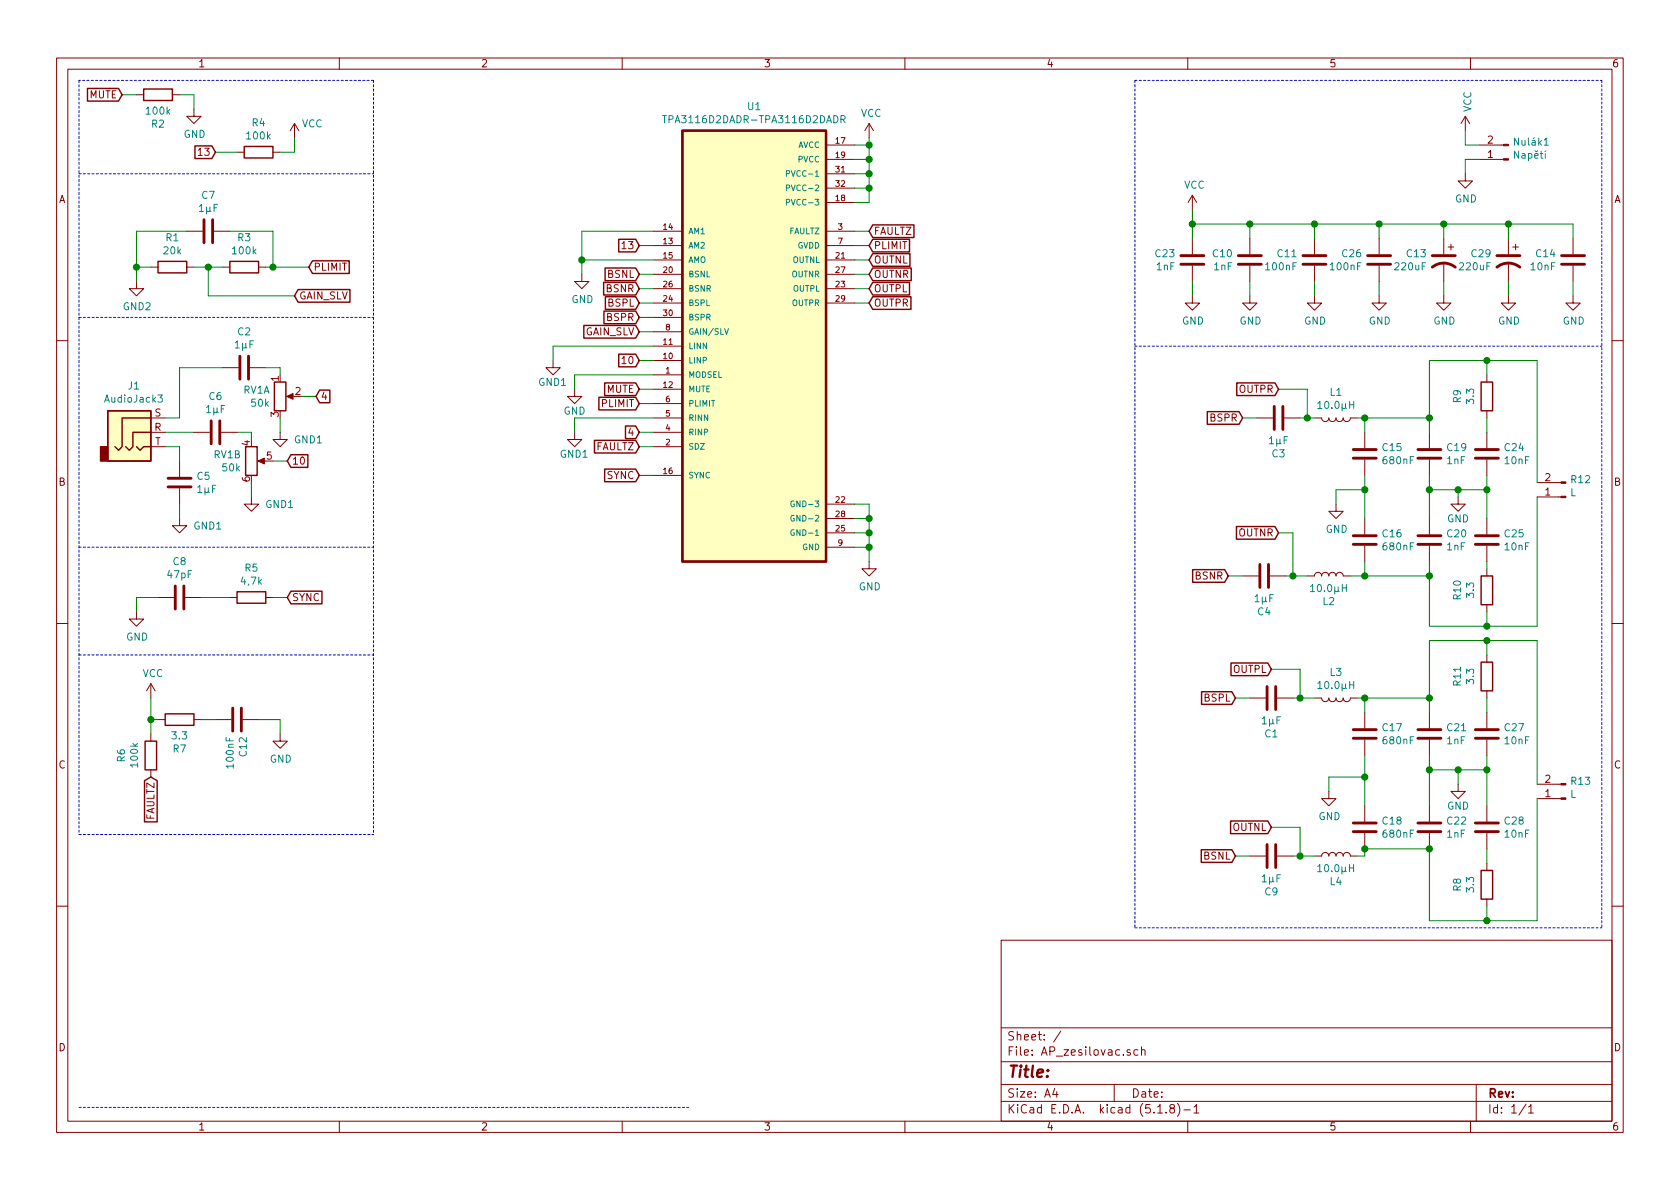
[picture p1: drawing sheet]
EESchema Schematic File Version 4
EELAYER 30 0
EELAYER END
$Descr A4 11693 8268
encoding utf-8
Sheet 1 1
Title ""
Date ""
Rev ""
Comp ""
Comment1 ""
Comment2 ""
Comment3 ""
Comment4 ""
$EndDescr
$Comp
L power:GND #PWR04
U 1 1
P 4000 2700
F 0 "#PWR04" H 4000 2450 50  0001 C CNN
F 1 "GND" H 4000 2550 50  0000 C CNN
F 2 "" H 4000 2700 50  0001 C CNN
F 3 "" H 4000 2700 50  0001 C CNN
	1    4000 2700
	1    0    0    -1  
$EndComp
$Comp
L Device:C C5
U 1 1
P 1250 3350
F 0 "C5" H 1365 3396 50  0000 L CNN
F 1 "1μF" H 1365 3305 50  0000 L CNN
F 2 "Capacitor_SMD:C_0603_1608Metric" H 1288 3200 50  0001 C CNN
F 3 "~" H 1250 3350 50  0001 C CNN
	1    1250 3350
	1    0    0    -1  
$EndComp
$Comp
L Device:C C2
U 1 1
P 1700 2550
F 0 "C2" V 1448 2550 50  0000 C CNN
F 1 "1μF" V 1539 2550 50  0000 C CNN
F 2 "Capacitor_SMD:C_0603_1608Metric" H 1738 2400 50  0001 C CNN
F 3 "~" H 1700 2550 50  0001 C CNN
	1    1700 2550
	0    1    1    0   
$EndComp
$Comp
L Device:C C6
U 1 1
P 1500 3000
F 0 "C6" V 1248 3000 50  0000 C CNN
F 1 "1μF" V 1339 3000 50  0000 C CNN
F 2 "Capacitor_SMD:C_0603_1608Metric" H 1538 2850 50  0001 C CNN
F 3 "~" H 1500 3000 50  0001 C CNN
	1    1500 3000
	0    1    1    0   
$EndComp
$Comp
L Device:R R6
U 1 1
P 1050 5250
F 0 "R6" V 843 5250 50  0000 C CNN
F 1 "100k" V 934 5250 50  0000 C CNN
F 2 "Resistor_SMD:R_0603_1608Metric" V 980 5250 50  0001 C CNN
F 3 "~" H 1050 5250 50  0001 C CNN
	1    1050 5250
	1    0    0    -1  
$EndComp
$Comp
L Device:R R7
U 1 1
P 1250 5000
F 0 "R7" V 1043 5000 50  0000 C CNN
F 1 "3.3" V 1134 5000 50  0000 C CNN
F 2 "Resistor_SMD:R_0603_1608Metric" V 1180 5000 50  0001 C CNN
F 3 "~" H 1250 5000 50  0001 C CNN
	1    1250 5000
	0    -1   -1   0   
$EndComp
$Comp
L Device:C C12
U 1 1
P 1650 5000
F 0 "C12" H 1765 5046 50  0000 L CNN
F 1 "100nF" H 1765 4955 50  0000 L CNN
F 2 "Capacitor_SMD:C_0603_1608Metric" H 1688 4850 50  0001 C CNN
F 3 "~" H 1650 5000 50  0001 C CNN
	1    1650 5000
	0    1    1    0   
$EndComp
$Comp
L power:GND #PWR010
U 1 1
P 1950 5100
F 0 "#PWR010" H 1950 4850 50  0001 C CNN
F 1 "GND" H 1955 4927 50  0000 C CNN
F 2 "" H 1950 5100 50  0001 C CNN
F 3 "" H 1950 5100 50  0001 C CNN
	1    1950 5100
	1    0    0    -1  
$EndComp
Wire Wire Line
	1050 5100 1050 5000
Wire Wire Line
	1050 5000 1100 5000
Wire Wire Line
	1400 5000 1500 5000
$Comp
L Device:C C14
U 1 1
P 10950 1800
F 0 "C14" H 11065 1846 50  0000 L CNN
F 1 "10nF" H 11065 1755 50  0000 L CNN
F 2 "Capacitor_SMD:C_0603_1608Metric" H 10988 1650 50  0001 C CNN
F 3 "~" H 10950 1800 50  0001 C CNN
	1    10950 1800
	-1   0    0    -1  
$EndComp
$Comp
L Connector:Conn_01x02_Male Nulák1
U 1 1
P 10500 1100
F 0 "Nulák1" H 10472 982 50  0000 R CNN
F 1 "Napětí" H 10472 1073 50  0000 R CNN
F 2 "Connector_TE-Connectivity:TE_826576-2_1x02_P3.96mm_Vertical" H 10500 1100 50  0001 C CNN
F 3 "~" H 10500 1100 50  0001 C CNN
	1    10500 1100
	-1   0    0    1   
$EndComp
Wire Wire Line
	1050 5000 1050 4850
Connection ~ 1050 5000
$Comp
L power:GND #PWR012
U 1 1
P 10200 1200
F 0 "#PWR012" H 10200 950 50  0001 C CNN
F 1 "GND" H 10205 1027 50  0000 C CNN
F 2 "" H 10200 1200 50  0001 C CNN
F 3 "" H 10200 1200 50  0001 C CNN
	1    10200 1200
	1    0    0    -1  
$EndComp
$Comp
L Device:C C23
U 1 1
P 8300 1800
F 0 "C23" H 8415 1846 50  0000 L CNN
F 1 "1nF" H 8415 1755 50  0000 L CNN
F 2 "Capacitor_SMD:C_0603_1608Metric" H 8338 1650 50  0001 C CNN
F 3 "~" H 8300 1800 50  0001 C CNN
	1    8300 1800
	-1   0    0    -1  
$EndComp
$Comp
L Device:C C26
U 1 1
P 9600 1800
F 0 "C26" H 9715 1846 50  0000 L CNN
F 1 "100nF" H 9715 1755 50  0000 L CNN
F 2 "Capacitor_SMD:C_0603_1608Metric" H 9638 1650 50  0001 C CNN
F 3 "~" H 9600 1800 50  0001 C CNN
	1    9600 1800
	-1   0    0    -1  
$EndComp
$Comp
L power:GND #PWR016
U 1 1
P 8300 2050
F 0 "#PWR016" H 8300 1800 50  0001 C CNN
F 1 "GND" H 8305 1877 50  0000 C CNN
F 2 "" H 8300 2050 50  0001 C CNN
F 3 "" H 8300 2050 50  0001 C CNN
	1    8300 2050
	1    0    0    -1  
$EndComp
$Comp
L power:GND #PWR018
U 1 1
P 9600 2050
F 0 "#PWR018" H 9600 1800 50  0001 C CNN
F 1 "GND" H 9605 1877 50  0000 C CNN
F 2 "" H 9600 2050 50  0001 C CNN
F 3 "" H 9600 2050 50  0001 C CNN
	1    9600 2050
	1    0    0    -1  
$EndComp
$Comp
L power:GND #PWR019
U 1 1
P 10500 2050
F 0 "#PWR019" H 10500 1800 50  0001 C CNN
F 1 "GND" H 10505 1877 50  0000 C CNN
F 2 "" H 10500 2050 50  0001 C CNN
F 3 "" H 10500 2050 50  0001 C CNN
	1    10500 2050
	1    0    0    -1  
$EndComp
Wire Wire Line
	8300 1950 8300 2050
Wire Wire Line
	9600 1950 9600 2050
Wire Wire Line
	10500 1950 10500 2050
$Comp
L Device:C C10
U 1 1
P 8700 1800
F 0 "C10" H 8815 1846 50  0000 L CNN
F 1 "1nF" H 8815 1755 50  0000 L CNN
F 2 "Capacitor_SMD:C_0603_1608Metric" H 8738 1650 50  0001 C CNN
F 3 "~" H 8700 1800 50  0001 C CNN
	1    8700 1800
	-1   0    0    -1  
$EndComp
$Comp
L Device:C C11
U 1 1
P 9150 1800
F 0 "C11" H 9265 1846 50  0000 L CNN
F 1 "100nF" H 9265 1755 50  0000 L CNN
F 2 "Capacitor_SMD:C_0603_1608Metric" H 9188 1650 50  0001 C CNN
F 3 "~" H 9150 1800 50  0001 C CNN
	1    9150 1800
	-1   0    0    -1  
$EndComp
$Comp
L power:GND #PWR08
U 1 1
P 10050 2050
F 0 "#PWR08" H 10050 1800 50  0001 C CNN
F 1 "GND" H 10055 1877 50  0000 C CNN
F 2 "" H 10050 2050 50  0001 C CNN
F 3 "" H 10050 2050 50  0001 C CNN
	1    10050 2050
	1    0    0    -1  
$EndComp
$Comp
L power:GND #PWR09
U 1 1
P 9150 2050
F 0 "#PWR09" H 9150 1800 50  0001 C CNN
F 1 "GND" H 9155 1877 50  0000 C CNN
F 2 "" H 9150 2050 50  0001 C CNN
F 3 "" H 9150 2050 50  0001 C CNN
	1    9150 2050
	1    0    0    -1  
$EndComp
$Comp
L power:GND #PWR011
U 1 1
P 8700 2050
F 0 "#PWR011" H 8700 1800 50  0001 C CNN
F 1 "GND" H 8705 1877 50  0000 C CNN
F 2 "" H 8700 2050 50  0001 C CNN
F 3 "" H 8700 2050 50  0001 C CNN
	1    8700 2050
	1    0    0    -1  
$EndComp
Wire Wire Line
	10050 1950 10050 2050
Wire Wire Line
	9150 1950 9150 2050
Wire Wire Line
	8700 1950 8700 2050
$Comp
L Device:R R4
U 1 1
P 1800 1050
F 0 "R4" V 1593 1050 50  0000 C CNN
F 1 "100k" V 1684 1050 50  0000 C CNN
F 2 "Resistor_SMD:R_0603_1608Metric" V 1730 1050 50  0001 C CNN
F 3 "~" H 1800 1050 50  0001 C CNN
	1    1800 1050
	0    -1   1    0   
$EndComp
$Comp
L Device:R R2
U 1 1
P 1100 650
F 0 "R2" V 893 650 50  0000 C CNN
F 1 "100k" V 984 650 50  0000 C CNN
F 2 "Resistor_SMD:R_0603_1608Metric" V 1030 650 50  0001 C CNN
F 3 "~" H 1100 650 50  0001 C CNN
	1    1100 650 
	0    1    -1   0   
$EndComp
Wire Wire Line
	1650 1050 1500 1050
$Comp
L power:GND #PWR03
U 1 1
P 1350 750
F 0 "#PWR03" H 1350 500 50  0001 C CNN
F 1 "GND" H 1355 577 50  0000 C CNN
F 2 "" H 1350 750 50  0001 C CNN
F 3 "" H 1350 750 50  0001 C CNN
	1    1350 750 
	1    0    0    -1  
$EndComp
$Comp
L Device:R R5
U 1 1
P 1750 4150
F 0 "R5" V 1543 4150 50  0000 C CNN
F 1 "4,7k" V 1634 4150 50  0000 C CNN
F 2 "Resistor_SMD:R_0603_1608Metric" V 1680 4150 50  0001 C CNN
F 3 "~" H 1750 4150 50  0001 C CNN
	1    1750 4150
	0    1    1    0   
$EndComp
$Comp
L Device:C C8
U 1 1
P 1250 4150
F 0 "C8" V 998 4150 50  0000 C CNN
F 1 "47pF" V 1089 4150 50  0000 C CNN
F 2 "Capacitor_SMD:C_0603_1608Metric" H 1288 4000 50  0001 C CNN
F 3 "~" H 1250 4150 50  0001 C CNN
	1    1250 4150
	0    1    1    0   
$EndComp
Wire Wire Line
	2000 4150 1900 4150
Wire Wire Line
	1400 4150 1600 4150
$Comp
L power:GND #PWR02
U 1 1
P 950 4250
F 0 "#PWR02" H 950 4000 50  0001 C CNN
F 1 "GND" H 955 4077 50  0000 C CNN
F 2 "" H 950 4250 50  0001 C CNN
F 3 "" H 950 4250 50  0001 C CNN
	1    950  4250
	1    0    0    -1  
$EndComp
$Comp
L Device:L L3
U 1 1
P 9300 4850
F 0 "L3" V 9119 4850 50  0000 C CNN
F 1 "10.0μH" V 9210 4850 50  0000 C CNN
F 2 "Inductor_SMD:L_Bourns-SRU1028_10.0x10.0mm" H 9300 4850 50  0001 C CNN
F 3 "~" H 9300 4850 50  0001 C CNN
	1    9300 4850
	0    1    1    0   
$EndComp
$Comp
L Device:L L4
U 1 1
P 9300 5950
F 0 "L4" V 9119 5950 50  0000 C CNN
F 1 "10.0μH" V 9210 5950 50  0000 C CNN
F 2 "Inductor_SMD:L_Bourns-SRU1028_10.0x10.0mm" H 9300 5950 50  0001 C CNN
F 3 "~" H 9300 5950 50  0001 C CNN
	1    9300 5950
	0    -1   -1   0   
$EndComp
$Comp
L Device:C C17
U 1 1
P 9500 5100
F 0 "C17" H 9615 5146 50  0000 L CNN
F 1 "680nF" H 9615 5055 50  0000 L CNN
F 2 "Capacitor_SMD:C_0603_1608Metric" H 9538 4950 50  0001 C CNN
F 3 "~" H 9500 5100 50  0001 C CNN
	1    9500 5100
	1    0    0    -1  
$EndComp
$Comp
L Device:C C18
U 1 1
P 9500 5750
F 0 "C18" H 9615 5796 50  0000 L CNN
F 1 "680nF" H 9615 5705 50  0000 L CNN
F 2 "Capacitor_SMD:C_0603_1608Metric" H 9538 5600 50  0001 C CNN
F 3 "~" H 9500 5750 50  0001 C CNN
	1    9500 5750
	1    0    0    -1  
$EndComp
$Comp
L Device:C C21
U 1 1
P 9950 5100
F 0 "C21" H 10065 5146 50  0000 L CNN
F 1 "1nF" H 10065 5055 50  0000 L CNN
F 2 "Capacitor_SMD:C_0603_1608Metric" H 9988 4950 50  0001 C CNN
F 3 "~" H 9950 5100 50  0001 C CNN
	1    9950 5100
	1    0    0    -1  
$EndComp
$Comp
L Device:C C22
U 1 1
P 9950 5750
F 0 "C22" H 10065 5796 50  0000 L CNN
F 1 "1nF" H 10065 5705 50  0000 L CNN
F 2 "Capacitor_SMD:C_0603_1608Metric" H 9988 5600 50  0001 C CNN
F 3 "~" H 9950 5750 50  0001 C CNN
	1    9950 5750
	1    0    0    -1  
$EndComp
$Comp
L power:GND #PWR017
U 1 1
P 10150 5450
F 0 "#PWR017" H 10150 5200 50  0001 C CNN
F 1 "GND" H 10150 5300 50  0000 C CNN
F 2 "" H 10150 5450 50  0001 C CNN
F 3 "" H 10150 5450 50  0001 C CNN
	1    10150 5450
	1    0    0    -1  
$EndComp
$Comp
L power:GND #PWR014
U 1 1
P 9250 5500
F 0 "#PWR014" H 9250 5250 50  0001 C CNN
F 1 "GND" H 9255 5327 50  0000 C CNN
F 2 "" H 9250 5500 50  0001 C CNN
F 3 "" H 9250 5500 50  0001 C CNN
	1    9250 5500
	1    0    0    -1  
$EndComp
$Comp
L Device:R R11
U 1 1
P 10350 4700
F 0 "R11" V 10143 4700 50  0000 C CNN
F 1 "3.3" V 10234 4700 50  0000 C CNN
F 2 "Resistor_SMD:R_0603_1608Metric" V 10280 4700 50  0001 C CNN
F 3 "~" H 10350 4700 50  0001 C CNN
	1    10350 4700
	1    0    0    -1  
$EndComp
$Comp
L Device:C C27
U 1 1
P 10350 5100
F 0 "C27" H 10465 5146 50  0000 L CNN
F 1 "10nF" H 10465 5055 50  0000 L CNN
F 2 "Capacitor_SMD:C_0603_1608Metric" H 10388 4950 50  0001 C CNN
F 3 "~" H 10350 5100 50  0001 C CNN
	1    10350 5100
	1    0    0    -1  
$EndComp
$Comp
L Device:C C28
U 1 1
P 10350 5750
F 0 "C28" H 10465 5796 50  0000 L CNN
F 1 "10nF" H 10465 5705 50  0000 L CNN
F 2 "Capacitor_SMD:C_0603_1608Metric" H 10388 5600 50  0001 C CNN
F 3 "~" H 10350 5750 50  0001 C CNN
	1    10350 5750
	1    0    0    -1  
$EndComp
$Comp
L Device:R R8
U 1 1
P 10350 6150
F 0 "R8" V 10143 6150 50  0000 C CNN
F 1 "3.3" V 10234 6150 50  0000 C CNN
F 2 "Resistor_SMD:R_0603_1608Metric" V 10280 6150 50  0001 C CNN
F 3 "~" H 10350 6150 50  0001 C CNN
	1    10350 6150
	1    0    0    -1  
$EndComp
Wire Wire Line
	9500 5900 9500 5950
Wire Wire Line
	9500 5950 9450 5950
Connection ~ 9500 5900
$Comp
L Connector:Conn_01x02_Male R13
U 1 1
P 10900 5550
F 0 "R13" H 10872 5432 50  0000 R CNN
F 1 "L" H 10872 5523 50  0000 R CNN
F 2 "Connector_TE-Connectivity:TE_826576-2_1x02_P3.96mm_Vertical" H 10900 5550 50  0001 C CNN
F 3 "~" H 10900 5550 50  0001 C CNN
	1    10900 5550
	-1   0    0    1   
$EndComp
$Comp
L Device:C C1
U 1 1
P 8850 4850
F 0 "C1" V 8598 4850 50  0000 C CNN
F 1 "1μF" V 8689 4850 50  0000 C CNN
F 2 "Capacitor_SMD:C_0603_1608Metric" H 8888 4700 50  0001 C CNN
F 3 "~" H 8850 4850 50  0001 C CNN
	1    8850 4850
	0    -1   -1   0   
$EndComp
$Comp
L Device:C C4
U 1 1
P 8800 4000
F 0 "C4" V 8548 4000 50  0000 C CNN
F 1 "1μF" V 8639 4000 50  0000 C CNN
F 2 "Capacitor_SMD:C_0603_1608Metric" H 8838 3850 50  0001 C CNN
F 3 "~" H 8800 4000 50  0001 C CNN
	1    8800 4000
	0    -1   -1   0   
$EndComp
$Comp
L Device:C C3
U 1 1
P 8900 2900
F 0 "C3" V 8648 2900 50  0000 C CNN
F 1 "1μF" V 8739 2900 50  0000 C CNN
F 2 "Capacitor_SMD:C_0603_1608Metric" H 8938 2750 50  0001 C CNN
F 3 "~" H 8900 2900 50  0001 C CNN
	1    8900 2900
	0    -1   -1   0   
$EndComp
$Comp
L Connector:AudioJack3 J1
U 1 1
P 950 3000
F 0 "J1" H 932 3325 50  0000 C CNN
F 1 "AudioJack3" H 932 3234 50  0000 C CNN
F 2 "Connector_Audio:Jack_3.5mm_Ledino_KB3SPRS_Horizontal" H 950 3000 50  0001 C CNN
F 3 "~" H 950 3000 50  0001 C CNN
	1    950  3000
	1    0    0    -1  
$EndComp
Text GLabel 6050 2000 2    50   Input ~ 0
OUTPL
Text GLabel 6050 1800 2    50   Input ~ 0
OUTNL
$Comp
L Device:C C25
U 1 1
P 10350 3750
F 0 "C25" H 10465 3796 50  0000 L CNN
F 1 "10nF" H 10465 3705 50  0000 L CNN
F 2 "Capacitor_SMD:C_0603_1608Metric" H 10388 3600 50  0001 C CNN
F 3 "~" H 10350 3750 50  0001 C CNN
	1    10350 3750
	1    0    0    -1  
$EndComp
$Comp
L Device:R R10
U 1 1
P 10350 4100
F 0 "R10" V 10143 4100 50  0000 C CNN
F 1 "3.3" V 10234 4100 50  0000 C CNN
F 2 "Resistor_SMD:R_0603_1608Metric" V 10280 4100 50  0001 C CNN
F 3 "~" H 10350 4100 50  0001 C CNN
	1    10350 4100
	1    0    0    -1  
$EndComp
$Comp
L Device:C C24
U 1 1
P 10350 3150
F 0 "C24" H 10465 3196 50  0000 L CNN
F 1 "10nF" H 10465 3105 50  0000 L CNN
F 2 "Capacitor_SMD:C_0603_1608Metric" H 10388 3000 50  0001 C CNN
F 3 "~" H 10350 3150 50  0001 C CNN
	1    10350 3150
	1    0    0    -1  
$EndComp
$Comp
L Device:R R9
U 1 1
P 10350 2750
F 0 "R9" V 10143 2750 50  0000 C CNN
F 1 "3.3" V 10234 2750 50  0000 C CNN
F 2 "Resistor_SMD:R_0603_1608Metric" V 10280 2750 50  0001 C CNN
F 3 "~" H 10350 2750 50  0001 C CNN
	1    10350 2750
	1    0    0    -1  
$EndComp
Connection ~ 9500 3400
$Comp
L Device:L L2
U 1 1
P 9250 4000
F 0 "L2" V 9069 4000 50  0000 C CNN
F 1 "10.0μH" V 9160 4000 50  0000 C CNN
F 2 "Inductor_SMD:L_Bourns-SRU1028_10.0x10.0mm" H 9250 4000 50  0001 C CNN
F 3 "~" H 9250 4000 50  0001 C CNN
	1    9250 4000
	0    -1   -1   0   
$EndComp
$Comp
L Connector:Conn_01x02_Male R12
U 1 1
P 10900 3450
F 0 "R12" H 10872 3332 50  0000 R CNN
F 1 "L" H 10872 3423 50  0000 R CNN
F 2 "Connector_TE-Connectivity:TE_826576-2_1x02_P3.96mm_Vertical" H 10900 3450 50  0001 C CNN
F 3 "~" H 10900 3450 50  0001 C CNN
	1    10900 3450
	-1   0    0    1   
$EndComp
Wire Wire Line
	9950 3900 9950 4000
Wire Wire Line
	10350 3900 10350 3950
Connection ~ 9950 2900
Wire Wire Line
	9500 2900 9450 2900
Connection ~ 9950 3400
$Comp
L power:GND #PWR015
U 1 1
P 10150 3450
F 0 "#PWR015" H 10150 3200 50  0001 C CNN
F 1 "GND" H 10150 3300 50  0000 C CNN
F 2 "" H 10150 3450 50  0001 C CNN
F 3 "" H 10150 3450 50  0001 C CNN
	1    10150 3450
	1    0    0    -1  
$EndComp
$Comp
L power:GND #PWR013
U 1 1
P 9300 3500
F 0 "#PWR013" H 9300 3250 50  0001 C CNN
F 1 "GND" H 9305 3327 50  0000 C CNN
F 2 "" H 9300 3500 50  0001 C CNN
F 3 "" H 9300 3500 50  0001 C CNN
	1    9300 3500
	1    0    0    -1  
$EndComp
$Comp
L Device:C C20
U 1 1
P 9950 3750
F 0 "C20" H 10065 3796 50  0000 L CNN
F 1 "1nF" H 10065 3705 50  0000 L CNN
F 2 "Capacitor_SMD:C_0603_1608Metric" H 9988 3600 50  0001 C CNN
F 3 "~" H 9950 3750 50  0001 C CNN
	1    9950 3750
	1    0    0    -1  
$EndComp
$Comp
L Device:C C16
U 1 1
P 9500 3750
F 0 "C16" H 9615 3796 50  0000 L CNN
F 1 "680nF" H 9615 3705 50  0000 L CNN
F 2 "Capacitor_SMD:C_0603_1608Metric" H 9538 3600 50  0001 C CNN
F 3 "~" H 9500 3750 50  0001 C CNN
	1    9500 3750
	1    0    0    -1  
$EndComp
$Comp
L Device:C C19
U 1 1
P 9950 3150
F 0 "C19" H 10065 3196 50  0000 L CNN
F 1 "1nF" H 10065 3105 50  0000 L CNN
F 2 "Capacitor_SMD:C_0603_1608Metric" H 9988 3000 50  0001 C CNN
F 3 "~" H 9950 3150 50  0001 C CNN
	1    9950 3150
	1    0    0    -1  
$EndComp
$Comp
L Device:C C15
U 1 1
P 9500 3150
F 0 "C15" H 9615 3196 50  0000 L CNN
F 1 "680nF" H 9615 3105 50  0000 L CNN
F 2 "Capacitor_SMD:C_0603_1608Metric" H 9538 3000 50  0001 C CNN
F 3 "~" H 9500 3150 50  0001 C CNN
	1    9500 3150
	1    0    0    -1  
$EndComp
$Comp
L Device:L L1
U 1 1
P 9300 2900
F 0 "L1" V 9119 2900 50  0000 C CNN
F 1 "10.0μH" V 9210 2900 50  0000 C CNN
F 2 "Inductor_SMD:L_Bourns-SRU1028_10.0x10.0mm" H 9300 2900 50  0001 C CNN
F 3 "~" H 9300 2900 50  0001 C CNN
	1    9300 2900
	0    1    1    0   
$EndComp
Text GLabel 6050 2100 2    50   Input ~ 0
OUTPR
Text GLabel 6050 1900 2    50   Input ~ 0
OUTNR
Wire Wire Line
	8950 4000 9000 4000
Text GLabel 6050 1600 2    50   Input ~ 0
FAULTZ
Text GLabel 1050 5400 3    50   Input ~ 0
FAULTZ
Text GLabel 4450 3100 0    50   Input ~ 0
FAULTZ
Text GLabel 2000 4150 2    50   Input ~ 0
SYNC
Text GLabel 4450 3300 0    50   Input ~ 0
SYNC
Wire Wire Line
	950  1850 950  1600
Wire Wire Line
	1900 1850 1850 1850
Connection ~ 1900 1850
Wire Wire Line
	1900 1600 1600 1600
Wire Wire Line
	1900 1850 1900 1600
$Comp
L Device:C C7
U 1 1
P 1450 1600
F 0 "C7" V 1198 1600 50  0000 C CNN
F 1 "1μF" V 1289 1600 50  0000 C CNN
F 2 "Capacitor_SMD:C_0603_1608Metric" H 1488 1450 50  0001 C CNN
F 3 "~" H 1450 1600 50  0001 C CNN
	1    1450 1600
	0    1    1    0   
$EndComp
Wire Wire Line
	1450 1850 1550 1850
Connection ~ 1450 1850
Wire Wire Line
	1450 2050 1450 1850
Wire Wire Line
	2050 2050 1450 2050
Wire Wire Line
	1350 1850 1450 1850
$Comp
L Device:R R1
U 1 1
P 1200 1850
F 0 "R1" V 993 1850 50  0000 C CNN
F 1 "20k" V 1084 1850 50  0000 C CNN
F 2 "Resistor_SMD:R_0603_1608Metric" V 1130 1850 50  0001 C CNN
F 3 "~" H 1200 1850 50  0001 C CNN
	1    1200 1850
	0    1    1    0   
$EndComp
Wire Wire Line
	2150 1850 1900 1850
$Comp
L Device:R R3
U 1 1
P 1700 1850
F 0 "R3" V 1493 1850 50  0000 C CNN
F 1 "100k" V 1584 1850 50  0000 C CNN
F 2 "Resistor_SMD:R_0603_1608Metric" V 1630 1850 50  0001 C CNN
F 3 "~" H 1700 1850 50  0001 C CNN
	1    1700 1850
	0    1    1    0   
$EndComp
Text GLabel 2050 2050 2    50   Input ~ 0
GAIN_SLV
Text GLabel 4450 2300 0    50   Input ~ 0
GAIN_SLV
Text GLabel 2150 1850 2    50   Input ~ 0
PLIMIT
Text GLabel 6050 1700 2    50   Input ~ 0
PLIMIT
Text GLabel 4450 2800 0    50   Input ~ 0
PLIMIT
Text GLabel 850  650  0    50   Input ~ 0
MUTE
Text GLabel 4450 2700 0    50   Input ~ 0
MUTE
Text GLabel 1500 1050 0    50   Input ~ 0
13
Text GLabel 4450 1700 0    50   Input ~ 0
13
Wire Notes Line
	11150 550  11150 6450
Wire Notes Line
	550  7700 4800 7700
Text GLabel 2000 3200 2    50   Input ~ 0
10
Text GLabel 4450 2500 0    50   Input ~ 0
10
Text GLabel 2200 2750 2    50   Input ~ 0
4
Text GLabel 4450 3000 0    50   Input ~ 0
4
Wire Wire Line
	6050 3800 6050 3900
$Comp
L power:GND #PWR0101
U 1 1
P 6050 3900
F 0 "#PWR0101" H 6050 3650 50  0001 C CNN
F 1 "GND" H 6055 3727 50  0000 C CNN
F 2 "" H 6050 3900 50  0001 C CNN
F 3 "" H 6050 3900 50  0001 C CNN
	1    6050 3900
	1    0    0    -1  
$EndComp
Wire Wire Line
	5950 3800 6050 3800
Wire Wire Line
	5950 3500 6050 3500
Wire Wire Line
	6050 3500 6050 3600
Connection ~ 6050 3800
Wire Wire Line
	5950 3700 6050 3700
Connection ~ 6050 3700
Wire Wire Line
	6050 3700 6050 3800
Wire Wire Line
	5950 3600 6050 3600
Connection ~ 6050 3600
Wire Wire Line
	6050 3600 6050 3700
Wire Wire Line
	9000 4850 9050 4850
Wire Wire Line
	9000 5950 9050 5950
Wire Wire Line
	5950 1000 6050 1000
Wire Wire Line
	6050 1000 6050 1100
Wire Wire Line
	5950 1100 6050 1100
Connection ~ 6050 1100
Wire Wire Line
	6050 1100 6050 1200
Wire Wire Line
	5950 1200 6050 1200
Connection ~ 6050 1200
Wire Wire Line
	6050 1200 6050 1300
Wire Wire Line
	5950 1300 6050 1300
Connection ~ 6050 1300
Wire Wire Line
	6050 1300 6050 1400
Wire Wire Line
	5950 1400 6050 1400
Wire Wire Line
	9600 1650 9600 1550
Wire Wire Line
	9150 1650 9150 1550
Text GLabel 8900 2700 0    50   Input ~ 0
OUTPR
Text GLabel 8900 3700 0    50   Input ~ 0
OUTNR
Text GLabel 8850 4650 0    50   Input ~ 0
OUTPL
Wire Wire Line
	9050 2900 9100 2900
Wire Wire Line
	9100 2900 9100 2700
Wire Wire Line
	9100 2700 8900 2700
Connection ~ 9100 2900
Wire Wire Line
	9100 2900 9150 2900
Connection ~ 9000 4000
Wire Wire Line
	9000 4000 9100 4000
Wire Wire Line
	9050 4850 9050 4650
Wire Wire Line
	9050 4650 8850 4650
Connection ~ 9050 4850
Wire Wire Line
	9050 4850 9150 4850
Text GLabel 8850 5750 0    50   Input ~ 0
OUTNL
Wire Wire Line
	9050 5950 9050 5750
Wire Wire Line
	9050 5750 8850 5750
Connection ~ 9050 5950
Wire Wire Line
	9050 5950 9150 5950
Wire Wire Line
	1150 2900 1250 2900
Wire Wire Line
	1150 3000 1350 3000
Wire Wire Line
	1150 3100 1250 3100
Wire Wire Line
	1250 3100 1250 3200
Wire Wire Line
	1650 3000 1750 3000
Wire Wire Line
	1850 2550 1950 2550
Wire Wire Line
	1250 2550 1250 2900
Wire Wire Line
	1250 3500 1250 3600
Wire Wire Line
	950  4250 950  4150
Wire Wire Line
	950  4150 1100 4150
Wire Notes Line
	550  4550 2600 4550
Wire Notes Line
	2600 550  550  550 
Wire Notes Line
	550  1200 2600 1200
Wire Notes Line
	550  2200 2600 2200
Wire Notes Line
	550  3800 2600 3800
Text GLabel 8650 2900 0    50   Input ~ 0
BSPR
Text GLabel 8550 4000 0    50   Input ~ 0
BSNR
Text GLabel 8600 4850 0    50   Input ~ 0
BSPL
Text GLabel 8600 5950 0    50   Input ~ 0
BSNL
Wire Wire Line
	8650 2900 8750 2900
Wire Wire Line
	8550 4000 8650 4000
Wire Wire Line
	8600 4850 8700 4850
Wire Wire Line
	8600 5950 8700 5950
Text GLabel 4450 2200 0    50   Input ~ 0
BSPR
Text GLabel 4450 2000 0    50   Input ~ 0
BSNR
Text GLabel 4450 2100 0    50   Input ~ 0
BSPL
Text GLabel 4450 1900 0    50   Input ~ 0
BSNL
Wire Wire Line
	5950 1600 6050 1600
Wire Wire Line
	5950 1700 6050 1700
Wire Wire Line
	5950 1800 6050 1800
Wire Wire Line
	5950 1900 6050 1900
Wire Wire Line
	5950 2000 6050 2000
Wire Wire Line
	5950 2100 6050 2100
Wire Wire Line
	4450 1700 4550 1700
Wire Wire Line
	4450 1900 4550 1900
Wire Wire Line
	4450 2000 4550 2000
Wire Wire Line
	4450 2100 4550 2100
Wire Wire Line
	4450 2200 4550 2200
Wire Wire Line
	4450 2300 4550 2300
Wire Wire Line
	4450 2500 4550 2500
Wire Wire Line
	4450 2700 4550 2700
Wire Wire Line
	4450 2800 4550 2800
Wire Wire Line
	4450 3000 4550 3000
Wire Wire Line
	4450 3100 4550 3100
Wire Wire Line
	4450 3300 4550 3300
Wire Wire Line
	10200 900  10200 1000
$Comp
L AP_zesilovac-rescue:TPA3116D2DADR-TPA3116D2DADR-tpa3116d2dadr-tpa3116d2dadr U1
U 1 1
P 5250 2400
F 0 "U1" H 5250 4070 50  0000 C CNN
F 1 "TPA3116D2DADR-TPA3116D2DADR" H 5250 3979 50  0000 C CNN
F 2 "Package_SO:HTSSOP-32-1EP_6.1x11mm_P0.65mm_EP5.2x11mm_Mask4.11x4.36mm" H 5250 2400 50  0001 L BNN
F 3 "" H 5250 2400 50  0001 L BNN
	1    5250 2400
	1    0    0    -1  
$EndComp
$Comp
L AP_zesilovac-rescue:CP1-Device C13
U 1 1
P 10050 1800
F 0 "C13" H 10165 1846 50  0000 L CNN
F 1 "220uF" H 10165 1755 50  0000 L CNN
F 2 "Capacitor_THT:CP_Radial_D8.0mm_P3.80mm" H 10050 1800 50  0001 C CNN
F 3 "~" H 10050 1800 50  0001 C CNN
	1    10050 1800
	-1   0    0    -1  
$EndComp
$Comp
L AP_zesilovac-rescue:CP1-Device C29
U 1 1
P 10500 1800
F 0 "C29" H 10615 1846 50  0000 L CNN
F 1 "220uF" H 10615 1755 50  0000 L CNN
F 2 "Capacitor_THT:CP_Radial_D8.0mm_P3.80mm" H 10500 1800 50  0001 C CNN
F 3 "~" H 10500 1800 50  0001 C CNN
	1    10500 1800
	-1   0    0    -1  
$EndComp
$Comp
L AP_zesilovac-rescue:R_Potentiometer_Dual_Separate-Device-AP_zesilovac-rescue RV1
U 1 1
P 1950 2750
F 0 "RV1" H 1881 2796 50  0000 R CNN
F 1 "50k" H 1881 2705 50  0000 R CNN
F 2 "Potentiometer_THT:Potentiometer_Alps_RK163_Dual_Horizontal" H 1950 2750 50  0001 C CNN
F 3 "" H 1950 2750 50  0001 C CNN
	1    1950 2750
	1    0    0    -1  
$EndComp
$Comp
L AP_zesilovac-rescue:R_Potentiometer_Dual_Separate-Device-AP_zesilovac-rescue RV1
U 2 1
P 1750 3200
F 0 "RV1" H 1680 3246 50  0000 R CNN
F 1 "50k" H 1680 3155 50  0000 R CNN
F 2 "Potentiometer_THT:Potentiometer_Alps_RK163_Dual_Horizontal" H 1750 3200 50  0001 C CNN
F 3 "" H 1750 3200 50  0001 C CNN
	2    1750 3200
	1    0    0    -1  
$EndComp
Wire Wire Line
	950  1600 1300 1600
Wire Wire Line
	950  1850 1050 1850
Wire Wire Line
	850  650  950  650 
Wire Wire Line
	1950 2550 1950 2600
Wire Wire Line
	1750 3050 1750 3000
Wire Wire Line
	2100 2750 2200 2750
Wire Wire Line
	1900 3200 2000 3200
$Comp
L power:VCC #PWR024
U 1 1
P 6050 950
F 0 "#PWR024" H 6050 800 50  0001 C CNN
F 1 "VCC" H 6065 1123 50  0000 C CNN
F 2 "" H 6050 950 50  0001 C CNN
F 3 "" H 6050 950 50  0001 C CNN
	1    6050 950 
	1    0    0    -1  
$EndComp
Wire Wire Line
	6050 1000 6050 950 
Connection ~ 6050 1000
$Comp
L power:VCC #PWR026
U 1 1
P 10200 900
F 0 "#PWR026" H 10200 750 50  0001 C CNN
F 1 "VCC" V 10215 1027 50  0000 L CNN
F 2 "" H 10200 900 50  0001 C CNN
F 3 "" H 10200 900 50  0001 C CNN
	1    10200 900 
	1    0    0    -1  
$EndComp
$Comp
L power:GND1 #PWR020
U 1 1
P 1950 3000
F 0 "#PWR020" H 1950 2750 50  0001 C CNN
F 1 "GND1" H 2250 2950 50  0000 R CNN
F 2 "" H 1950 3000 50  0001 C CNN
F 3 "" H 1950 3000 50  0001 C CNN
	1    1950 3000
	1    0    0    -1  
$EndComp
$Comp
L power:GND1 #PWR07
U 1 1
P 1750 3450
F 0 "#PWR07" H 1750 3200 50  0001 C CNN
F 1 "GND1" H 2050 3400 50  0000 R CNN
F 2 "" H 1750 3450 50  0001 C CNN
F 3 "" H 1750 3450 50  0001 C CNN
	1    1750 3450
	1    0    0    -1  
$EndComp
$Comp
L power:GND1 #PWR023
U 1 1
P 4000 3000
F 0 "#PWR023" H 4000 2750 50  0001 C CNN
F 1 "GND1" H 4100 2850 50  0000 R CNN
F 2 "" H 4000 3000 50  0001 C CNN
F 3 "" H 4000 3000 50  0001 C CNN
	1    4000 3000
	1    0    0    -1  
$EndComp
Wire Wire Line
	10500 1650 10500 1550
Wire Wire Line
	8300 1650 8300 1550
Wire Wire Line
	8700 1650 8700 1550
Wire Wire Line
	10050 1650 10050 1550
$Comp
L power:VCC #PWR021
U 1 1
P 2050 950
F 0 "#PWR021" H 2050 800 50  0001 C CNN
F 1 "VCC" H 2100 1050 50  0000 L CNN
F 2 "" H 2050 950 50  0001 C CNN
F 3 "" H 2050 950 50  0001 C CNN
	1    2050 950 
	1    0    0    -1  
$EndComp
$Comp
L power:VCC #PWR05
U 1 1
P 1050 4850
F 0 "#PWR05" H 1050 4700 50  0001 C CNN
F 1 "VCC" H 1065 5023 50  0000 C CNN
F 2 "" H 1050 4850 50  0001 C CNN
F 3 "" H 1050 4850 50  0001 C CNN
	1    1050 4850
	1    0    0    -1  
$EndComp
Wire Wire Line
	8300 1550 8700 1550
Connection ~ 8700 1550
Wire Wire Line
	8700 1550 9150 1550
Connection ~ 9150 1550
Connection ~ 9600 1550
Wire Wire Line
	9600 1550 10050 1550
Wire Wire Line
	9150 1550 9600 1550
Wire Wire Line
	10050 1550 10500 1550
Connection ~ 10050 1550
$Comp
L power:VCC #PWR025
U 1 1
P 8300 1450
F 0 "#PWR025" H 8300 1300 50  0001 C CNN
F 1 "VCC" H 8315 1623 50  0000 C CNN
F 2 "" H 8300 1450 50  0001 C CNN
F 3 "" H 8300 1450 50  0001 C CNN
	1    8300 1450
	1    0    0    -1  
$EndComp
Wire Wire Line
	8300 1550 8300 1450
Connection ~ 8300 1550
Wire Wire Line
	10300 1100 10200 1100
Wire Wire Line
	10200 1100 10200 1200
Wire Wire Line
	10300 1000 10200 1000
$Comp
L power:GND #PWR027
U 1 1
P 10950 2050
F 0 "#PWR027" H 10950 1800 50  0001 C CNN
F 1 "GND" H 10955 1877 50  0000 C CNN
F 2 "" H 10950 2050 50  0001 C CNN
F 3 "" H 10950 2050 50  0001 C CNN
	1    10950 2050
	1    0    0    -1  
$EndComp
Wire Wire Line
	10950 2050 10950 1950
Wire Wire Line
	10950 1650 10950 1550
Wire Wire Line
	10950 1550 10500 1550
Connection ~ 10500 1550
Wire Wire Line
	1250 2550 1550 2550
Wire Wire Line
	1950 2900 1950 3000
Wire Wire Line
	1750 3350 1750 3450
$Comp
L power:GND1 #PWR06
U 1 1
P 1250 3600
F 0 "#PWR06" H 1250 3350 50  0001 C CNN
F 1 "GND1" H 1550 3550 50  0000 R CNN
F 2 "" H 1250 3600 50  0001 C CNN
F 3 "" H 1250 3600 50  0001 C CNN
	1    1250 3600
	1    0    0    -1  
$EndComp
Wire Wire Line
	1350 650  1350 750 
Wire Wire Line
	1250 650  1350 650 
Wire Wire Line
	2050 950  2050 1050
Wire Wire Line
	2050 1050 1950 1050
Wire Wire Line
	9500 2900 9950 2900
Connection ~ 9500 2900
Wire Wire Line
	9500 4000 9950 4000
Wire Wire Line
	9500 3900 9500 4000
Wire Wire Line
	9000 3700 9000 4000
Wire Wire Line
	9000 3700 8900 3700
Wire Wire Line
	9400 4000 9500 4000
Connection ~ 9500 4000
Wire Wire Line
	9300 3400 9500 3400
Wire Wire Line
	10350 2900 10350 3000
Wire Wire Line
	9950 2900 9950 3000
Wire Wire Line
	9500 2900 9500 3000
Wire Wire Line
	9950 3400 10150 3400
Wire Wire Line
	9950 4350 10350 4350
Wire Wire Line
	9950 4000 9950 4350
Connection ~ 9950 4000
Wire Wire Line
	10350 4250 10350 4350
Wire Wire Line
	10700 3450 10700 4350
Wire Wire Line
	10350 3300 10350 3400
Connection ~ 10350 3400
Wire Wire Line
	10350 3400 10350 3600
Wire Wire Line
	10150 3450 10150 3400
Connection ~ 10150 3400
Wire Wire Line
	10150 3400 10350 3400
Wire Wire Line
	9950 3400 9950 3600
Wire Wire Line
	9950 3400 9950 3300
Wire Wire Line
	9500 3400 9500 3600
Wire Wire Line
	9500 3400 9500 3300
Wire Wire Line
	10350 4350 10700 4350
Connection ~ 10350 4350
Wire Wire Line
	10350 4450 10700 4450
Wire Wire Line
	10350 4550 10350 4450
Wire Wire Line
	9500 5900 9950 5900
Connection ~ 9950 5900
Wire Wire Line
	9950 4450 10350 4450
Connection ~ 10150 5350
Wire Wire Line
	9950 2500 10350 2500
Wire Wire Line
	10700 2500 10700 3350
Wire Wire Line
	10350 2600 10350 2500
Connection ~ 10350 2500
Wire Wire Line
	10350 2500 10700 2500
Wire Wire Line
	9950 2500 9950 2900
Connection ~ 10350 4450
Wire Wire Line
	10350 6000 10350 5900
Wire Wire Line
	10350 6300 10350 6400
Wire Wire Line
	10350 6400 10700 6400
Wire Wire Line
	10700 5550 10700 6400
Wire Wire Line
	10350 6400 9950 6400
Wire Wire Line
	9950 5900 9950 6400
Connection ~ 10350 6400
Wire Wire Line
	10350 5350 10150 5350
Wire Wire Line
	9950 5350 10150 5350
Wire Wire Line
	9300 3400 9300 3500
Wire Wire Line
	9450 4850 9500 4850
Wire Wire Line
	9950 4450 9950 4850
Wire Wire Line
	9500 4950 9500 4850
Connection ~ 9500 4850
Wire Wire Line
	9500 4850 9950 4850
Wire Wire Line
	9950 4850 9950 4950
Connection ~ 9950 4850
Wire Wire Line
	10350 4950 10350 4850
Wire Wire Line
	10700 4450 10700 5450
Wire Wire Line
	9950 5350 9950 5250
Connection ~ 9950 5350
Wire Wire Line
	10350 5350 10350 5250
Connection ~ 10350 5350
Wire Wire Line
	10350 5350 10350 5600
Wire Wire Line
	9950 5350 9950 5600
Wire Wire Line
	10150 5350 10150 5450
Wire Wire Line
	9500 5250 9500 5400
Wire Wire Line
	9250 5500 9250 5400
Wire Wire Line
	9250 5400 9500 5400
Connection ~ 9500 5400
Wire Wire Line
	9500 5400 9500 5600
$Comp
L Device:C C9
U 1 1
P 8850 5950
F 0 "C9" V 8598 5950 50  0000 C CNN
F 1 "1μF" V 8689 5950 50  0000 C CNN
F 2 "Capacitor_SMD:C_0603_1608Metric" H 8888 5800 50  0001 C CNN
F 3 "~" H 8850 5950 50  0001 C CNN
	1    8850 5950
	0    -1   -1   0   
$EndComp
Wire Notes Line
	7900 550  7900 6450
Wire Notes Line
	7900 6450 11150 6450
Wire Notes Line
	7900 550  11150 550 
Wire Notes Line
	7900 2400 11150 2400
Wire Notes Line
	550  5800 2600 5800
Wire Notes Line
	550  550  550  5800
Wire Notes Line
	2600 550  2600 5800
Wire Wire Line
	1950 5000 1950 5100
Wire Wire Line
	1800 5000 1950 5000
Wire Wire Line
	4000 2900 4000 3000
Wire Wire Line
	4000 2900 4550 2900
$Comp
L power:GND1 #PWR022
U 1 1
P 3850 2500
F 0 "#PWR022" H 3850 2250 50  0001 C CNN
F 1 "GND1" H 3950 2350 50  0000 R CNN
F 2 "" H 3850 2500 50  0001 C CNN
F 3 "" H 3850 2500 50  0001 C CNN
	1    3850 2500
	1    0    0    -1  
$EndComp
Wire Wire Line
	4000 2700 4000 2600
Wire Wire Line
	4000 2600 4550 2600
Wire Wire Line
	3850 2400 3850 2500
Wire Wire Line
	3850 2400 4550 2400
Wire Wire Line
	950  1850 950  1950
Connection ~ 950  1850
$Comp
L power:GND2 #PWR0102
U 1 1
P 950 1950
F 0 "#PWR0102" H 950 1700 50  0001 C CNN
F 1 "GND2" H 955 1777 50  0000 C CNN
F 2 "" H 950 1950 50  0001 C CNN
F 3 "" H 950 1950 50  0001 C CNN
	1    950  1950
	1    0    0    -1  
$EndComp
Wire Wire Line
	4050 1600 4050 1800
Wire Wire Line
	4050 1600 4550 1600
Wire Wire Line
	4050 1800 4550 1800
$Comp
L power:GND #PWR0103
U 1 1
P 4050 1900
F 0 "#PWR0103" H 4050 1650 50  0001 C CNN
F 1 "GND" H 4055 1727 50  0000 C CNN
F 2 "" H 4050 1900 50  0001 C CNN
F 3 "" H 4050 1900 50  0001 C CNN
	1    4050 1900
	1    0    0    -1  
$EndComp
Wire Wire Line
	4050 1800 4050 1900
Connection ~ 4050 1800
$EndSCHEMATC
